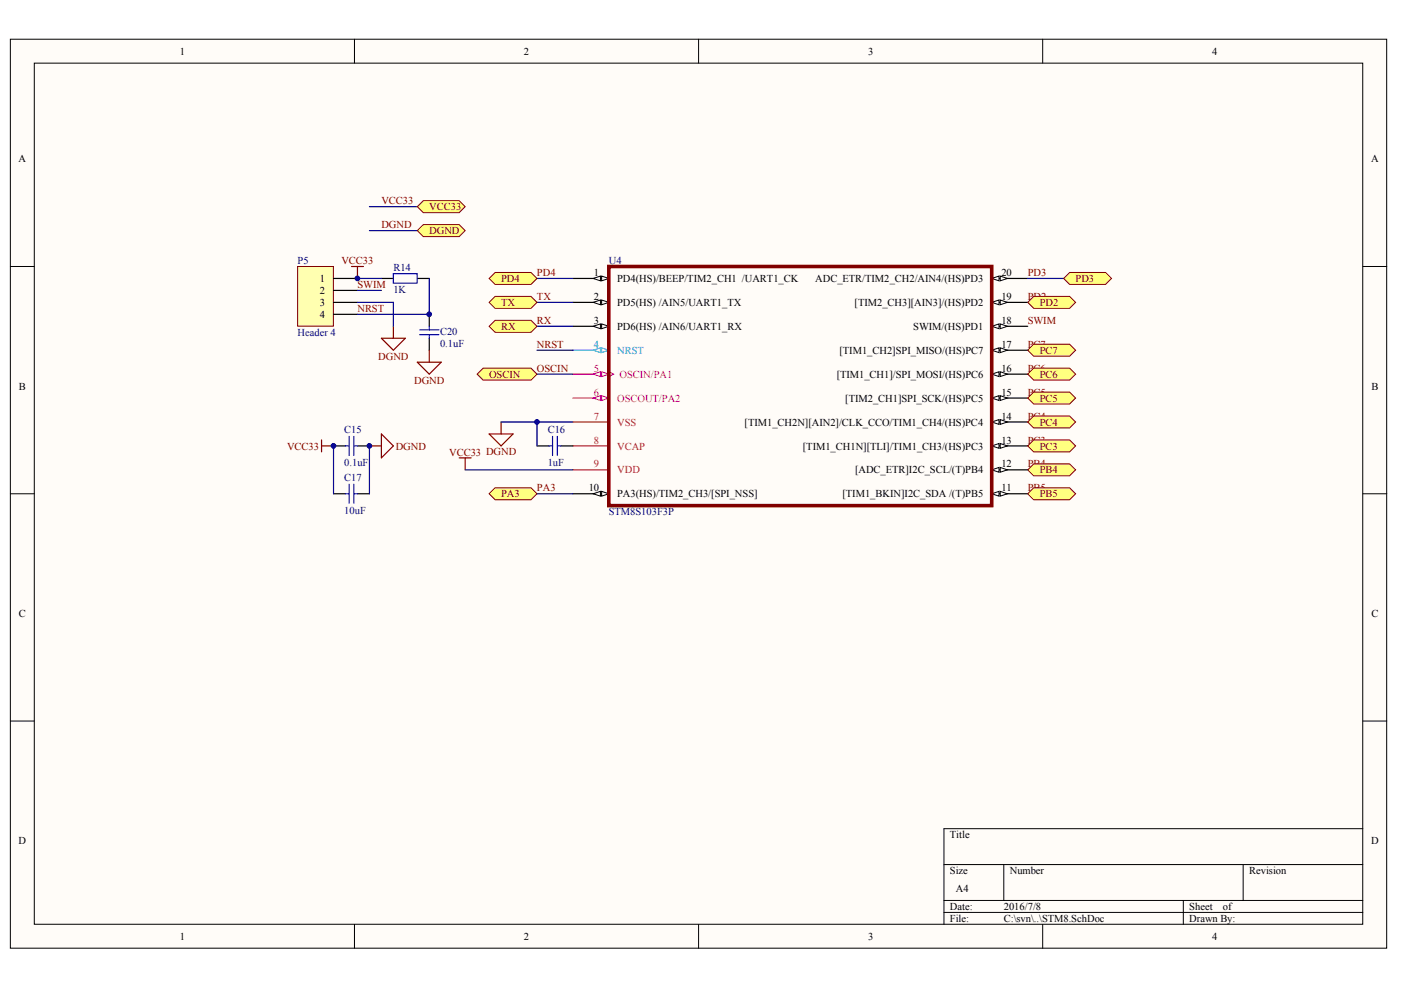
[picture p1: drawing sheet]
<svg xmlns="http://www.w3.org/2000/svg" width="297mm" height="210mm" viewBox="0 0 297 210" stroke-linecap="round" stroke-linejoin="round" font-family="sans-serif">
<g fill="#fffcf8" stroke="#000" stroke-width=".21">
<path d="M2.2 8.3h291.8v192.7h-291.8z"/>
<path d="M7.3 13.4h281.6v182.6h-281.6z"/>
</g>
<g fill="none" stroke="#000" stroke-width=".21">
<path d="M75.2 8.3v5.1M148.1 8.3v5.1M221.1 8.3v5.1M2.2 56.5h5.1M289 56.5h5M2.2 104.7h5.1M289 104.7h5M2.2 152.9h5.1M289 152.9h5M289 175.7h-88.9v20.3M75.2 196v5.1M148.1 196v5.1"/>
<path d="M200.1 183.3h88.9M200.1 190.9h88.9M200.1 193.5h88.9M212.8 183.3v7.6M221.1 196v5.1M250.9 190.9v5.1M263.6 183.3v7.6"/>
</g>
<path d="M121.5 59h7.6" fill="none" stroke="#000" stroke-width=".25"/>
<g fill="#fffcf8" stroke="#000" stroke-width=".21">
<path d="M127.6 58.5l1.5 .5-1.5 .5z"/>
<path d="M125.8 59l1.5-.5v1z"/>
</g>
<path d="M121.5 64.1h7.6" fill="none" stroke="#000" stroke-width=".25"/>
<g fill="#fffcf8" stroke="#000" stroke-width=".21">
<path d="M127.6 63.6l1.5 .5-1.5 .5z"/>
<path d="M125.8 64.1l1.5-.5v1z"/>
</g>
<path d="M121.5 69.2h7.6" fill="none" stroke="#000" stroke-width=".25"/>
<g fill="#fffcf8" stroke="#000" stroke-width=".21">
<path d="M127.6 68.7l1.5 .5-1.5 .5z"/>
<path d="M125.8 69.2l1.5-.5v1z"/>
</g>
<path d="M121.5 74.3h7.6" fill="none" stroke="#009cca" stroke-width=".25"/>
<g fill="#fffcf8" stroke="#009cca" stroke-width=".21">
<path d="M127.6 73.7l1.5 .6-1.5 .5z"/>
<path d="M125.8 74.3l1.5-.6v1.1z"/>
</g>
<path d="M121.5 79.3h7.6" fill="none" stroke="#c5008e" stroke-width=".25"/>
<path d="M129.1 78.8l1 .5-1 .5" fill="none" stroke="#c5008e" stroke-width=".21"/>
<g fill="#fffcf8" stroke="#c5008e" stroke-width=".21">
<path d="M127.6 78.8l1.5 .5-1.5 .5z"/>
<path d="M125.8 79.3l1.5-.5v1z"/>
</g>
<path d="M121.5 84.4h7.6" fill="none" stroke="#c5008e" stroke-width=".25"/>
<g fill="#fffcf8" stroke="#c5008e" stroke-width=".21">
<path d="M127.6 83.9l1.5 .5-1.5 .5z"/>
<path d="M125.8 84.4l1.5-.5v1z"/>
</g>
<path d="M121.5 89.5h7.6M121.5 94.5h7.6M121.5 99.6h7.6" fill="none" stroke="#ee0e22" stroke-width=".25"/>
<path d="M121.5 104.7h7.6" fill="none" stroke="#000" stroke-width=".25"/>
<g fill="#fffcf8" stroke="#000" stroke-width=".21">
<path d="M127.6 104.2l1.5 .5-1.5 .5z"/>
<path d="M125.8 104.7l1.5-.5v1z"/>
</g>
<path d="M210.3 59h7.6" fill="none" stroke="#000" stroke-width=".25"/>
<g fill="#fffcf8" stroke="#000" stroke-width=".21">
<path d="M210.3 59l1.5-.5v1z"/>
<path d="M212.1 58.5l1.5 .5-1.5 .5z"/>
</g>
<path d="M210.3 64.1h7.6" fill="none" stroke="#000" stroke-width=".25"/>
<g fill="#fffcf8" stroke="#000" stroke-width=".21">
<path d="M210.3 64.1l1.5-.5v1z"/>
<path d="M212.1 63.6l1.5 .5-1.5 .5z"/>
</g>
<path d="M210.3 69.2h7.6" fill="none" stroke="#000" stroke-width=".25"/>
<g fill="#fffcf8" stroke="#000" stroke-width=".21">
<path d="M210.3 69.2l1.5-.5v1z"/>
<path d="M212.1 68.7l1.5 .5-1.5 .5z"/>
</g>
<path d="M210.3 74.3h7.6" fill="none" stroke="#000" stroke-width=".25"/>
<g fill="#fffcf8" stroke="#000" stroke-width=".21">
<path d="M210.3 74.3l1.5-.6v1.1z"/>
<path d="M212.1 73.7l1.5 .6-1.5 .5z"/>
</g>
<path d="M210.3 79.3h7.6" fill="none" stroke="#000" stroke-width=".25"/>
<g fill="#fffcf8" stroke="#000" stroke-width=".21">
<path d="M210.3 79.3l1.5-.5v1z"/>
<path d="M212.1 78.8l1.5 .5-1.5 .5z"/>
</g>
<path d="M210.3 84.4h7.6" fill="none" stroke="#000" stroke-width=".25"/>
<g fill="#fffcf8" stroke="#000" stroke-width=".21">
<path d="M210.3 84.4l1.5-.5v1z"/>
<path d="M212.1 83.9l1.5 .5-1.5 .5z"/>
</g>
<path d="M210.3 89.5h7.6" fill="none" stroke="#000" stroke-width=".25"/>
<g fill="#fffcf8" stroke="#000" stroke-width=".21">
<path d="M210.3 89.5l1.5-.5v1z"/>
<path d="M212.1 89l1.5 .5-1.5 .5z"/>
</g>
<path d="M210.3 94.5h7.6" fill="none" stroke="#000" stroke-width=".25"/>
<g fill="#fffcf8" stroke="#000" stroke-width=".21">
<path d="M210.3 94.5l1.5-.5v1.1z"/>
<path d="M212.1 94l1.5 .5-1.5 .6z"/>
</g>
<path d="M210.3 99.6h7.6" fill="none" stroke="#000" stroke-width=".25"/>
<g fill="#fffcf8" stroke="#000" stroke-width=".21">
<path d="M210.3 99.6l1.5-.5v1z"/>
<path d="M212.1 99.1l1.5 .5-1.5 .5z"/>
</g>
<path d="M210.3 104.7h7.6" fill="none" stroke="#000" stroke-width=".25"/>
<g fill="#fffcf8" stroke="#000" stroke-width=".21">
<path d="M210.3 104.7l1.5-.5v1z"/>
<path d="M212.1 104.2l1.5 .5-1.5 .5z"/>
</g>
<path d="M129.1 56.5h81.2v50.7h-81.2z" fill="none" stroke="#800000" stroke-width=".76"/>
<path d="M63.1 56.5h7.6v12.7h-7.6z" fill="#ffffb0" stroke="#800000" stroke-width=".21"/>
<path d="M70.7 59h5.1M80.9 59h2.5M88.5 59h2.5M70.7 61.6h5.1M70.7 64.1h5.1M70.7 66.6h5.1M70.7 94.5h2.6M75.8 94.5h2.5M113.9 94.5h2.5M118.9 94.5h2.6" fill="none" stroke="#000" stroke-width=".25"/>
<path d="M74.5 56.5h2.6M75.8 56.5v2.5M80.9 71.7h5l-2.5 2.6zM83.4 69.2v2.5M68.2 93.3v2.5M68.2 94.5h2.5M78.3 94.5h2.6M80.9 92l2.5 2.5-2.5 2.6zM97.4 97.1h2.5M98.6 97.1v2.5M103.7 92h5.1l-2.6 2.5zM106.2 89.5v2.5" fill="none" stroke="#800000" stroke-width=".25"/>
<path d="M83.4 58h5.1v2h-5.1zM73.3 94.5h.7M74 92.5v4.1M75 92.5v4.1M75 94.5h.8M116.4 94.5h.8M117.2 92.5v4.1M118.2 94.5h.7M118.2 92.5v4.1" fill="none" stroke="#00f" stroke-width=".25"/>
<g fill="none" stroke="#000080" stroke-width=".25">
<path d="M75.8 59h5.1M78.3 43.8h10.2M78.3 48.9h10.2M91 59v7.6h-15.2M113.9 59h7.6M75.8 64.1h7.6v5.1M75.8 61.6h5.1M113.9 69.2h7.6M113.9 64.1h7.6M113.9 79.3h7.6M113.9 74.3h7.6M98.6 99.6h22.9"/>
<path d="M106.2 89.5h15.3M113.9 89.5v5M113.9 104.7h7.6"/>
</g>
<path d="M101.2 79.3l1.2-1.2h10.2l1.3 1.2-1.3 1.3h-10.2z" fill-rule="evenodd" fill="#ffff80" stroke="#800000" stroke-width=".21"/>
<path d="M217.9 59h7.6" fill="none" stroke="#000080" stroke-width=".25"/>
<g fill="#ffff80" stroke="#800000" stroke-width=".21">
<path d="M225.5 59l1.3-1.2h7.6l1.3 1.2-1.3 1.3h-7.6z" fill-rule="evenodd"/>
<path d="M217.9 64.1l1.3-1.3h7.6l1.2 1.3-1.2 1.3h-7.6z" fill-rule="evenodd"/>
<path d="M217.9 74.3l1.3-1.3h7.6l1.2 1.3-1.2 1.2h-7.6z" fill-rule="evenodd"/>
<path d="M217.9 79.3l1.3-1.2h7.6l1.2 1.2-1.2 1.3h-7.6z" fill-rule="evenodd"/>
<path d="M217.9 84.4l1.3-1.3h7.6l1.2 1.3-1.2 1.3h-7.6z" fill-rule="evenodd"/>
<path d="M217.9 89.5l1.3-1.3h7.6l1.2 1.3-1.2 1.2h-7.6z" fill-rule="evenodd"/>
<path d="M217.9 94.5l1.3-1.2h7.6l1.2 1.2-1.2 1.3h-7.6z" fill-rule="evenodd"/>
<path d="M217.9 99.6l1.3-1.3h7.6l1.2 1.3-1.2 1.3h-7.6z" fill-rule="evenodd"/>
<path d="M217.9 104.7l1.3-1.3h7.6l1.2 1.3-1.2 1.3h-7.6z" fill-rule="evenodd"/>
<path d="M103.7 59l1.3-1.2h7.6l1.3 1.2-1.3 1.3h-7.6z" fill-rule="evenodd"/>
<path d="M103.7 64.1l1.3-1.3h7.6l1.3 1.3-1.3 1.3h-7.6z" fill-rule="evenodd"/>
<path d="M103.7 69.2l1.3-1.3h7.6l1.3 1.3-1.3 1.3h-7.6z" fill-rule="evenodd"/>
<path d="M103.7 104.7l1.3-1.3h7.6l1.3 1.3-1.3 1.3h-7.6z" fill-rule="evenodd"/>
<path d="M88.5 43.8l1.2-1.2h7.7l1.2 1.2-1.2 1.3h-7.7z" fill-rule="evenodd"/>
<path d="M88.5 48.9l1.2-1.3h7.7l1.2 1.3-1.2 1.3h-7.7z" fill-rule="evenodd"/>
</g>
<path d="M91 66.6v2.6M91 71.7v2.6M70.7 104.7h2.6M75.8 104.7h2.5" fill="none" stroke="#000" stroke-width=".25"/>
<path d="M89 69.9h4M89 71h4M91 69.2v.7M91 71v.7M73.3 104.7h.7M74 102.7v4M75 102.7v4M75 104.7h.8" fill="none" stroke="#00f" stroke-width=".25"/>
<path d="M70.7 94.5v10.2M78.3 94.5v10.2" fill="none" stroke="#000080" stroke-width=".25"/>
<path d="M88.5 76.8h5.1l-2.6 2.5zM91 74.3v2.5" fill="none" stroke="#800000" stroke-width=".25"/>
<g fill="#000080" stroke="#000080" stroke-width=".21">
<circle cx="70.7" cy="94.5" r=".49"/>
<circle cx="75.8" cy="59" r=".49"/>
<circle cx="78.3" cy="94.5" r=".49"/>
<circle cx="91" cy="66.6" r=".49"/>
<circle cx="113.8" cy="89.5" r=".49"/>
</g>
<g font-size="2.2">
<text x="38.1" y="11.6">1</text>
<text x="111.1" y="11.6">2</text>
<text x="184" y="11.6">3</text>
<text x="257" y="11.6">4</text>
<text x="3.9" y="34.4">A</text>
<text x="290.7" y="34.4">A</text>
<text x="67.8" y="59.8">1</text>
<text x="125.9" y="58.5">1</text>
<text x="130.9" y="59.8">PD4(HS)/BEEP/TIM2_CH1 /UART1_CK</text>
<text x="172.9" y="59.8">ADC_ETR/TIM2_CH2/AIN4/(HS)PD3</text>
<text x="212.3" y="58.5">20</text>
<text x="67.8" y="62.3">2</text>
<text x="67.8" y="64.9">3</text>
<text x="125.9" y="63.6">2</text>
<text x="130.9" y="64.9">PD5(HS) /AIN5/UART1_TX</text>
<text x="181.2" y="64.9">[TIM2_CH3][AIN3]/(HS)PD2</text>
<text x="212.3" y="63.6">19</text>
<text x="67.8" y="67.4">4</text>
<text x="125.9" y="68.7">3</text>
<text x="130.9" y="70">PD6(HS) /AIN6/UART1_RX</text>
<text x="193.6" y="70">SWIM/(HS)PD1</text>
<text x="212.3" y="68.7">18</text>
<text x="178" y="75">[TIM1_CH2]SPI_MISO/(HS)PC7</text>
<text x="212.3" y="73.8">17</text>
<text x="4" y="82.6">B</text>
<text x="177.4" y="80.1">[TIM1_CH1]/SPI_MOSI/(HS)PC6</text>
<text x="212.3" y="78.8">16</text>
<text x="212.3" y="83.9">15</text>
<text x="290.8" y="82.6">B</text>
<text x="179.2" y="85.2">[TIM2_CH1]SPI_SCK/(HS)PC5</text>
<text x="212.3" y="89">14</text>
<text x="157.9" y="90.2">[TIM1_CH2N][AIN2]/CLK_CCO/TIM1_CH4/(HS)PC4</text>
<text x="170.2" y="95.3">[TIM1_CH1N][TLI]/TIM1_CH3/(HS)PC3</text>
<text x="212.3" y="94">13</text>
<text x="181.3" y="100.4">[ADC_ETR]I2C_SCL/(T)PB4</text>
<text x="212.3" y="99.1">12</text>
<text x="124.8" y="104.2">10</text>
<text x="130.9" y="105.5">PA3(HS)/TIM2_CH3/[SPI_NSS]</text>
<text x="178.6" y="105.5">[TIM1_BKIN]I2C_SDA /(T)PB5</text>
<text x="212.3" y="104.2">11</text>
<text x="4" y="130.8">C</text>
<text x="290.8" y="130.8">C</text>
<text x="3.9" y="179">D</text>
<text x="201.4" y="177.7">Title</text>
<text x="290.7" y="179">D</text>
<text x="201.4" y="185.3">Size</text>
<text x="214.1" y="185.3">Number</text>
<text x="264.8" y="185.3">Revision</text>
<text x="202.7" y="189.1">A4</text>
<text x="201.4" y="192.9">Date:</text>
<text x="201.4" y="195.4">File:</text>
<text x="212.8" y="192.9">2016/7/8</text>
<text x="212.8" y="195.4">C:\svn\..\STM8.SchDoc</text>
<text x="252.2" y="192.9">Sheet</text>
<text x="252.2" y="195.4">Drawn By:</text>
<text x="259.3" y="192.9">of</text>
<text x="38.1" y="199.3">1</text>
<text x="111.1" y="199.3">2</text>
<text x="184" y="199.3">3</text>
<text x="257" y="199.3">4</text>
</g>
<g font-size="2.2" fill="#800000">
<text x="80.9" y="43.3">VCC33</text>
<text x="91" y="44.6">VCC33</text>
<text x="80.9" y="48.4">DGND</text>
<text x="91" y="49.7">DGND</text>
<text x="72.4" y="56">VCC33</text>
<text x="106.2" y="59.8">PD4</text>
<text x="113.9" y="58.5">PD4</text>
<text x="217.9" y="58.5">PD3</text>
<text x="228" y="59.8">PD3</text>
<text x="75.8" y="61.1">SWIM</text>
<text x="106.2" y="64.9">TX</text>
<text x="113.9" y="63.6">TX</text>
<text x="217.9" y="63.6">PD2</text>
<text x="220.4" y="64.9">PD2</text>
<text x="75.8" y="66.2">NRST</text>
<text x="106.2" y="70">RX</text>
<text x="113.9" y="68.7">RX</text>
<text x="217.9" y="68.7">SWIM</text>
<text x="80.2" y="76.2">DGND</text>
<text x="113.9" y="73.8">NRST</text>
<text x="217.9" y="73.8">PC7</text>
<text x="220.4" y="75">PC7</text>
<text x="87.8" y="81.3">DGND</text>
<text x="103.7" y="80.1">OSCIN</text>
<text x="113.9" y="78.8">OSCIN</text>
<text x="217.9" y="83.9">PC5</text>
<text x="217.9" y="78.8">PC6</text>
<text x="220.4" y="80.1">PC6</text>
<text x="217.9" y="89">PC4</text>
<text x="220.4" y="85.2">PC5</text>
<text x="60.9" y="95.3">VCC33</text>
<text x="83.9" y="95.3">DGND</text>
<text x="217.9" y="94">PC3</text>
<text x="220.4" y="90.2">PC4</text>
<text x="220.4" y="95.3">PC3</text>
<text x="95.2" y="96.6">VCC33 DGND</text>
<text x="217.9" y="99.1">PB4</text>
<text x="220.4" y="100.4">PB4</text>
<text x="106.2" y="105.5">PA3</text>
<text x="113.9" y="104.2">PA3</text>
<text x="217.9" y="104.2">PB5</text>
<text x="220.4" y="105.5">PB5</text>
</g>
<g font-size="2.2" fill="#000080">
<text x="63.1" y="56">P5</text>
<text x="83.4" y="57.5">R14</text>
<text x="129.1" y="56">U4</text>
<text x="83.4" y="62.1">1K</text>
<text x="63.1" y="71.2">Header 4</text>
<text x="93.3" y="71">C20</text>
<text x="93.3" y="73.5">0.1uF</text>
<text x="73" y="91.8">C15</text>
<text x="116.1" y="91.8">C16</text>
<text x="73" y="98.9">0.1uF</text>
<text x="73" y="101.9">C17</text>
<text x="116.1" y="98.9">1uF</text>
<text x="73" y="109">10uF</text>
<text x="129.1" y="109.3">STM8S103F3P</text>
</g>
<g font-size="2.2" fill="#009cca">
<text x="125.9" y="73.8">4</text>
<text x="130.9" y="75">NRST</text>
</g>
<g font-size="2.2" fill="#c5008e">
<text x="125.9" y="78.8">5</text>
<text x="125.9" y="83.9">6</text>
<text x="131.4" y="80.1">OSCIN/PA1</text>
<text x="130.9" y="85.2">OSCOUT/PA2</text>
</g>
<g font-size="2.2" fill="#ee0e22">
<text x="125.9" y="89">7</text>
<text x="125.9" y="94">8</text>
<text x="130.9" y="90.2">VSS</text>
<text x="130.9" y="95.3">VCAP</text>
<text x="125.9" y="99.1">9</text>
<text x="130.9" y="100.4">VDD</text>
</g>
</svg>
